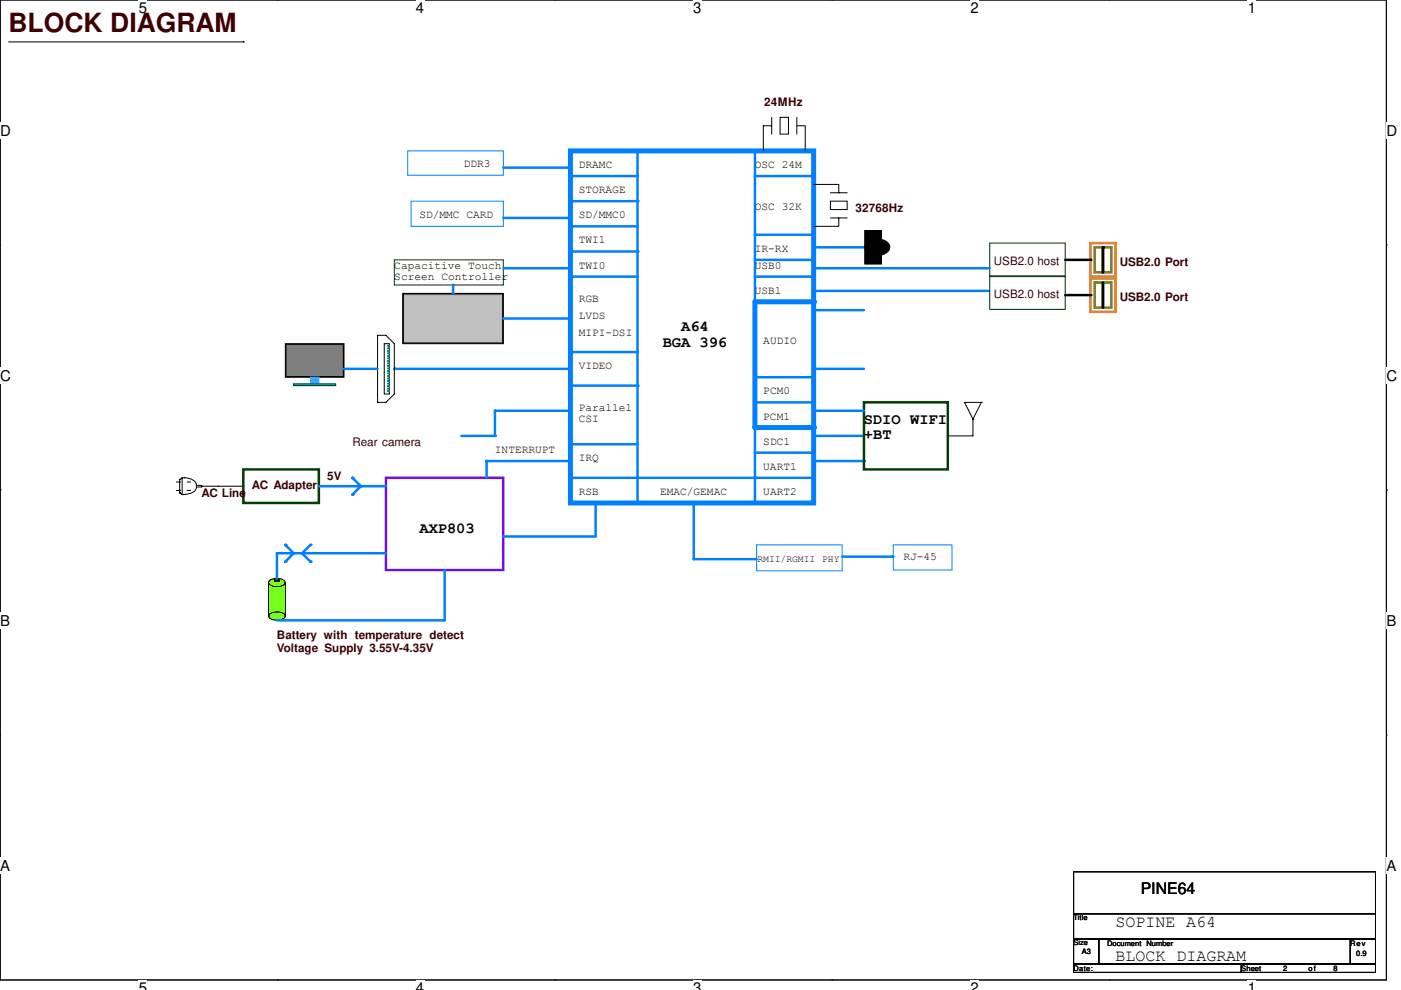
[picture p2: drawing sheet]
<svg xmlns="http://www.w3.org/2000/svg" width="297mm" height="210mm" viewBox="0 0 297 210" stroke-linecap="round" stroke-linejoin="round" font-family="sans-serif">
<path d="M0 0h293.9v207.9h-293.9z" fill="none" stroke="#000" stroke-width=".21"/>
<g fill="#fff">
<path d="M29.4 0h1.8v3.5h-1.8z"/>
<path d="M29.4 207.9h1.8v2h-1.8z"/>
</g>
<path d="M58.8 0h.1M58.8 207.9h.1" fill="none" stroke="#000" stroke-width=".21"/>
<g fill="#fff">
<path d="M88.2 0h1.8v3.5h-1.8z"/>
<path d="M88.2 207.9h1.8v2h-1.8z"/>
</g>
<path d="M117.6 0h.1M117.6 207.9h.1" fill="none" stroke="#000" stroke-width=".21"/>
<g fill="#fff">
<path d="M147 0h1.7v3.5h-1.7z"/>
<path d="M147 207.9h1.7v2h-1.7z"/>
</g>
<path d="M176.4 0h.1M176.4 207.9h.1" fill="none" stroke="#000" stroke-width=".21"/>
<g fill="#fff">
<path d="M205.8 0h1.7v3.5h-1.7z"/>
<path d="M205.8 207.9h1.7v2h-1.7z"/>
</g>
<path d="M235.2 0h.1M235.2 207.9h.1" fill="none" stroke="#000" stroke-width=".21"/>
<g fill="#fff">
<path d="M264.5 0h1.8v3.5h-1.8z"/>
<path d="M264.5 207.9h1.8v2h-1.8z"/>
<path d="M0 26h2.3v3.5h-2.3z"/>
<path d="M293.9 26h2.3v3.5h-2.3z"/>
<path d="M0 77.9h2.3v3.5h-2.3z"/>
<path d="M293.9 77.9h2.3v3.5h-2.3z"/>
</g>
<path d="M0 52h.1M293.9 52h.1" fill="none" stroke="#000" stroke-width=".21"/>
<g fill="#fff">
<path d="M0 129.9h2.1v3.5h-2.1z"/>
<path d="M293.9 129.9h2.1v3.5h-2.1z"/>
</g>
<path d="M0 103.9h.1M293.9 103.9h.1" fill="none" stroke="#000" stroke-width=".21"/>
<g fill="#fff">
<path d="M0 181.9h2.2v3.5h-2.2z"/>
<path d="M293.9 181.9h2.2v3.5h-2.2z"/>
</g>
<g fill="none" stroke="#000" stroke-width=".21">
<path d="M1.8 8.9h49.8M51.6 8.9h.1M163.6 24.9v3.5M163.6 26.7h-1.8v5.3M165.4 24.9h1.8v3.5h-1.8zM168.9 26.7h1.8v5.3M168.9 24.9v3.5M172.5 39.1h5.3v1.8M176.1 40.9h3.5M176.1 46.2h3.5M176.1 42.7h3.5v1.8h-3.5zM177.8 46.2v1.8h-5.3"/>
<path d="M80 71.1h1.8l1.8 1.8v10.7l-1.8 1.7h-1.8zM81.5 72.9h1v10.7h-1zM80 85.3h.1M206.3 88.9v3.6h-5.3M206.3 88.9h.1M208.1 85.3h-3.6l1.8 3.6M208.1 85.3h.1M208.1 85.3l-1.8 3.6M37.4 102.2h.9M37.4 104h.9M38.1 101.7h.1M38.1 104.5h.1"/>
<path d="M38.1 101.7v2.8M38.1 104.5l.5 .4M38.6 101.3h.6M38.6 104.9h.6M38.6 101.3v3.6M38.6 101.3l-.5 .4M39.1 101.3a2.16 2.16 0 0 1 2.5 1.6M39.7 104h.7M39.7 102.2h.7M41.6 103.3a1.72 1.72 0 0 1-1.8 1.5l-.7 .1M41.7 103h1v.3h-1M42.7 103.1h8.9"/>
<path d="M42.7 103.1h.1M56.9 130.7h.1M56.9 123.6v7.1M57 123.3a2.68 2.68 0 0 1 3.4 0l.1 .2a1.94 1.94 0 0 1-2.4 .9 1 1 0 0 1-1.1-1.1zM57 130.4a2.68 2.68 0 0 1 3.4 0l.1 .3a1.94 1.94 0 0 1-2.4 .8 1 1 0 0 1-1.1-1.1zM58.2 123v.4M58.2 122.9h.8l.2 .1-.5 .2-.5-.1zM58.2 123.3l.8-.1 .2 .2-.5 .1h-.5zM59.2 123v.4M60.5 123.6v7.1M0 155.9h.1M293.9 155.9h.1"/>
<path d="M227.6 199.1h5.4v5.4h-5.4zM227.6 184.9h64v8.9h-64zM227.6 193.8h64v5.3h-64zM233 199.1h53.3v5.4h-53.3zM286.3 199.1h5.3v5.4h-5.3zM227.6 204.5h35.6v1.7h-35.6zM263.2 204.5h28.4v1.7h-28.4z"/>
</g>
<path d="M120.9 32h51.6v74.7h-51.6zM172.5 64h.1M172.5 64h-12.4v26.7M160.1 90.7h.1M160.1 90.7h12.4M172.5 90.7h.1" fill="none" stroke="#0080ff" stroke-width="1.1"/>
<g fill="none" stroke="#0080ff" stroke-width=".53">
<path d="M106.7 35.6h14.2M120.9 37.3h14.3M120.9 32h12.5M133.4 32h.1M135.2 32v74.7M149.4 32h23.1M160.1 37.3h12.4M160.1 32v32M106.7 56.9h14.2M106.7 46.2h14.2M120.9 48h14.3M120.9 58.7h14.3"/>
<path d="M120.9 42.7h14.3M120.9 53.3h14.3M135.2 42.7h.1M135.2 53.3h.1M160.1 55.1h12.4M160.1 58.7h12.4M160.1 49.8h12.4M172.5 49.8h.1M172.5 56.9h37.3M172.5 52.5h10.7M72.9 78.2h7.1M83.6 78.2h.1"/>
<path d="M83.6 78.2h37.3M96.1 60.5h.1M96.1 60.5v1.7M106.7 67.6h14.2M120.9 74.7h14.3M172.3 61.7h.1M172.3 61.7h37.4M172.5 78.2h10.7M172.5 65.8h10.7M97.8 92.5h7.1M103.2 97.8h17.7M103.2 97.8h.1"/>
<path d="M103.2 97.8v3.5M104.9 87.1h16M104.9 87.1h.1M104.9 92.5h.1M104.9 87.1v5.4M120.9 94.2h14.3M120.9 81.8h14.3M135.2 81.8h.1M160.1 96h12.4M160.1 85.3h12.4M160.1 90.7v16M160.1 80h12.4"/>
<path d="M172.5 80h.1M172.5 92.5h10.7M172.5 87.1h10.7M172.5 97.8h10.7M183.2 97.8h.1M60.5 115.6h.1M60.5 119.1h.1M60.5 115.6l1.8 1.7-1.8 1.8M65.8 115.6h.1M65.8 119.1h.1M65.8 115.6l-1.8 1.7 1.8 1.8M67.6 103.1h14.2"/>
<path d="M74.7 101.3h.1M74.7 104.9h.1M74.7 101.3l1.8 1.8-1.8 1.8M81.8 117.3h-23.1v5.4M120.9 101.3h14.3M126.3 106.7v7.1h-19.6M135 101.3h37.5M147.1 106.8v11.8h13.3M147.1 106.8h.1M160.2 101.3h.1M172.5 101.3h.1M178.6 118.1h10.6"/>
<path d="M189.2 118.1h.1M94.3 120.9v10.7h-35.6"/>
</g>
<path d="M86.4 32h20.3v5.2h-20.3zM87.2 42.7h19.5v5.3h-19.5zM160.4 115.6h18.2v5.5h-18.2zM189.4 115.6h12.4v5.3h-12.4z" fill="none" stroke="#0080ff" stroke-width=".21"/>
<g fill="#000" stroke="#000" stroke-width=".21">
<path d="M183.3 48.9h3.6v7.1h-3.6z" fill-rule="evenodd"/>
<path d="M183.7 51.5a3.3 3.3 0 0 1 4.9 .5 1.83 1.83 0 0 1-1.9 2.1 2.96 2.96 0 0 1-3.3-1.2l-.1-.5z" fill-rule="evenodd"/>
<path d="M60.5 72.9h12.4v7.1h-12.4z" fill-rule="evenodd"/>
<path d="M85.4 62.2h21.3v10.7h-21.3z" fill-rule="evenodd"/>
</g>
<path d="M85.7 62.6h20.7v9.9h-20.7z" fill-rule="evenodd" fill="#c0c0c0" stroke="#c0c0c0" stroke-width=".21"/>
<path d="M83.6 55.1h23.1v5.4h-23.1zM209.8 51.6h16v7.1h-16zM209.8 58.5h16v7.1h-16z" fill="none" stroke="#004000" stroke-width=".21"/>
<path d="M60.9 73.3h11.7v6.4h-11.7z" fill-rule="evenodd" fill="#7f7f7f" stroke="#7f7f7f" stroke-width=".21"/>
<g fill="#0ff" stroke="#0ff" stroke-width=".21">
<path d="M65.8 80h1.8v1.8h-1.8z" fill-rule="evenodd"/>
<path d="M62.3 81.4h8.9v.4h-8.9z" fill-rule="evenodd"/>
</g>
<path d="M62.3 81.4h8.9v.4h-8.9z" fill="none" stroke="#004040" stroke-width=".21"/>
<g fill="#008080" stroke="#008080" stroke-width=".21">
<path d="M82.2 73.3h.3v.1h-.3z" fill-rule="evenodd"/>
<path d="M82.2 73.8h.3v.2h-.3z" fill-rule="evenodd"/>
<path d="M82.2 74.3h.3v.2h-.3z" fill-rule="evenodd"/>
<path d="M82.2 74.8h.3v.2h-.3z" fill-rule="evenodd"/>
<path d="M82.2 75.4h.3v.2h-.3z" fill-rule="evenodd"/>
<path d="M82.2 76.5h.3v.1h-.3z" fill-rule="evenodd"/>
<path d="M82.2 77h.3v.2h-.3z" fill-rule="evenodd"/>
<path d="M82.2 75.9h.3v.2h-.3z" fill-rule="evenodd"/>
<path d="M82.2 77.5h.3v.2h-.3z" fill-rule="evenodd"/>
<path d="M82.2 78.6h.3v.2h-.3z" fill-rule="evenodd"/>
<path d="M82.2 79.1h.3v.2h-.3z" fill-rule="evenodd"/>
<path d="M82.2 78.1h.3v.1h-.3z" fill-rule="evenodd"/>
<path d="M82.2 79.7h.3v.1h-.3z" fill-rule="evenodd"/>
<path d="M82.2 80.7h.3v.2h-.3z" fill-rule="evenodd"/>
<path d="M82.2 81.3h.3v.1h-.3z" fill-rule="evenodd"/>
<path d="M82.2 80.2h.3v.2h-.3z" fill-rule="evenodd"/>
<path d="M82.2 81.8h.3v.2h-.3z" fill-rule="evenodd"/>
<path d="M82.2 82.8h.3v.2h-.3z" fill-rule="evenodd"/>
<path d="M82.2 82.3h.3v.2h-.3z" fill-rule="evenodd"/>
</g>
<path d="M81.8 101.3h24.9v19.6h-24.9z" fill="none" stroke="#8000ff" stroke-width=".53"/>
<g fill="#80ff00" stroke="#80ff00" stroke-width=".21">
<path d="M57 123.3a2.68 2.68 0 0 1 3.4 0l.1 .2a1.94 1.94 0 0 1-2.4 .9 1 1 0 0 1-1.1-1.1z" fill-rule="evenodd"/>
<path d="M57 130.4a2.68 2.68 0 0 1 3.4 0l.1 .3a1.94 1.94 0 0 1-2.4 .8 1 1 0 0 1-1.1-1.1z" fill-rule="evenodd"/>
<path d="M56.9 123.6h3.6v7.1h-3.6z" fill-rule="evenodd"/>
</g>
<path d="M51.6 99.6h16v7.1h-16zM183.2 85.3h17.8v14.3h-17.8z" fill="none" stroke="#004000" stroke-width=".53"/>
<path d="M231.2 51.6h5.3v7.1h-5.3zM231.2 59h5.3v7.1h-5.3z" fill="none" stroke="#ff8000" stroke-width=".53"/>
<path d="M232.1 52.5h1.7v5.3h-1.7zM232.1 59.9h1.7v5.4h-1.7zM233.8 52.5h1.8v5.3h-1.8zM233.8 59.9h1.8v5.4h-1.8z" fill="none" stroke="#808000" stroke-width=".53"/>
<path d="M225.8 55.1h5.4M231.2 55.1h.1M233.8 52.5h.1M233.8 52.5v5.3M233.8 59.9v5.4M225.8 62.6h5.4M231.2 62.6h.1" fill="none" stroke="#000" stroke-width=".53"/>
<text font-size="5.6" fill="#400000" x="1.8" y="6.9">BLOCK DIAGRAM</text>
<g font-size="3.5">
<text x="236.5" y="196.6">SOPINE A64</text>
<text x="236.5" y="203.7">BLOCK DIAGRAM</text>
</g>
<text font-size="3.4" x="241.8" y="189.7">PINE64</text>
<g font-size="3.3">
<text x="144.4" y="70.3">A64</text>
<text x="140.5" y="73.5">BGA 396</text>
<text x="183.2" y="89.8">SDIO WIFI</text>
<text x="183.2" y="93.1">+BT</text>
<text x="88.9" y="112.9">AXP803</text>
</g>
<g font-size="3.2">
<text x="29.4" y="2.8">5</text>
<text x="88.2" y="2.8">4</text>
<text x="147" y="2.8">3</text>
<text x="205.8" y="2.8">2</text>
<text x="264.5" y="2.8">1</text>
<text x="0" y="28.8">D</text>
<text x="293.9" y="28.8">D</text>
<text x="0" y="80.8">C</text>
<text x="293.9" y="80.8">C</text>
<text x="0" y="132.7">B</text>
<text x="293.9" y="132.7">B</text>
<text x="0" y="184.7">A</text>
<text x="293.9" y="184.7">A</text>
<text x="29.4" y="210.7">5</text>
<text x="88.2" y="210.7">4</text>
<text x="147" y="210.7">3</text>
<text x="205.8" y="210.7">2</text>
<text x="264.5" y="210.7">1</text>
</g>
<g font-size="2.5" fill="#400000">
<text x="162" y="22.6">24MHz</text>
<text x="181.4" y="45">32768Hz</text>
<text x="210.7" y="56.3">USB2.0 host</text>
<text x="237.4" y="56.3">USB2.0 Port</text>
<text x="210.7" y="63.2">USB2.0 host</text>
<text x="237.4" y="63.8">USB2.0 Port</text>
<text x="74.7" y="94.7">Rear camera</text>
<text x="69.4" y="101.9">5V</text>
<text x="42.7" y="105.4">AC Line</text>
<text x="53.4" y="103.6">AC Adapter</text>
<text x="58.7" y="135.6">Battery with temperature detect</text>
<text x="58.7" y="138.2">Voltage Supply 3.55V-4.35V</text>
</g>
<g font-size="2.4">
<text x="98.4" y="35.5">DDR3</text>
<text x="122.7" y="35.6">DRAMC</text>
<text x="160.1" y="35.6">OSC 24M</text>
<text x="122.7" y="41">STORAGE</text>
<text x="88.9" y="46.3">SD/MMC CARD</text>
<text x="122.7" y="46.3">SD/MMC0</text>
<text x="160.1" y="44.5">OSC 32K</text>
<text x="122.7" y="51.6">TWI1</text>
<text x="160.1" y="53.4">IR-RX</text>
<text x="83.6" y="57">Capacitive Touch</text>
<text x="83.6" y="59.4">Screen Controller</text>
<text x="122.7" y="57">TWI0</text>
<text x="160.1" y="57">USB0</text>
<text x="122.7" y="64.1">RGB</text>
<text x="160.1" y="62.3">USB1</text>
<text x="122.7" y="67.6">LVDS</text>
<text x="122.7" y="71.2">MIPI-DSI</text>
<text x="161.8" y="73">AUDIO</text>
<text x="122.7" y="78.3">VIDEO</text>
<text x="161.8" y="83.7">PCM0</text>
<text x="122.7" y="87.2">Parallel</text>
<text x="122.7" y="89.6">CSI</text>
<text x="161.8" y="89">PCM1</text>
<text x="161.8" y="94.3">SDC1</text>
<text x="104.9" y="96.1">INTERRUPT</text>
<text x="122.7" y="97.9">IRQ</text>
<text x="161.8" y="99.7">UART1</text>
<text x="122.7" y="105">RSB</text>
<text x="140" y="105">EMAC/GEMAC</text>
<text x="161.8" y="105">UART2</text>
<text x="191.5" y="118.9">RJ-45</text>
</g>
<g font-size="2.1">
<text x="160.6" y="119.2">RMII/RGMII</text>
<text x="174.3" y="119.2">PHY</text>
</g>
<g font-size="1.6">
<text x="227.6" y="195.2">Title</text>
<text x="227.6" y="200.5">Size</text>
<text x="229.4" y="202.3">A3</text>
<text x="234.7" y="200.6">Document Number</text>
<text x="286.3" y="200.6">Rev</text>
<text x="287.5" y="202.7">0.9</text>
<text x="227.6" y="205.9">Date:</text>
<text x="263.2" y="205.9">Sheet</text>
<text x="272.1" y="205.9">2</text>
<text x="277.4" y="205.9">of</text>
<text x="282.7" y="205.9">8</text>
</g>
</svg>
